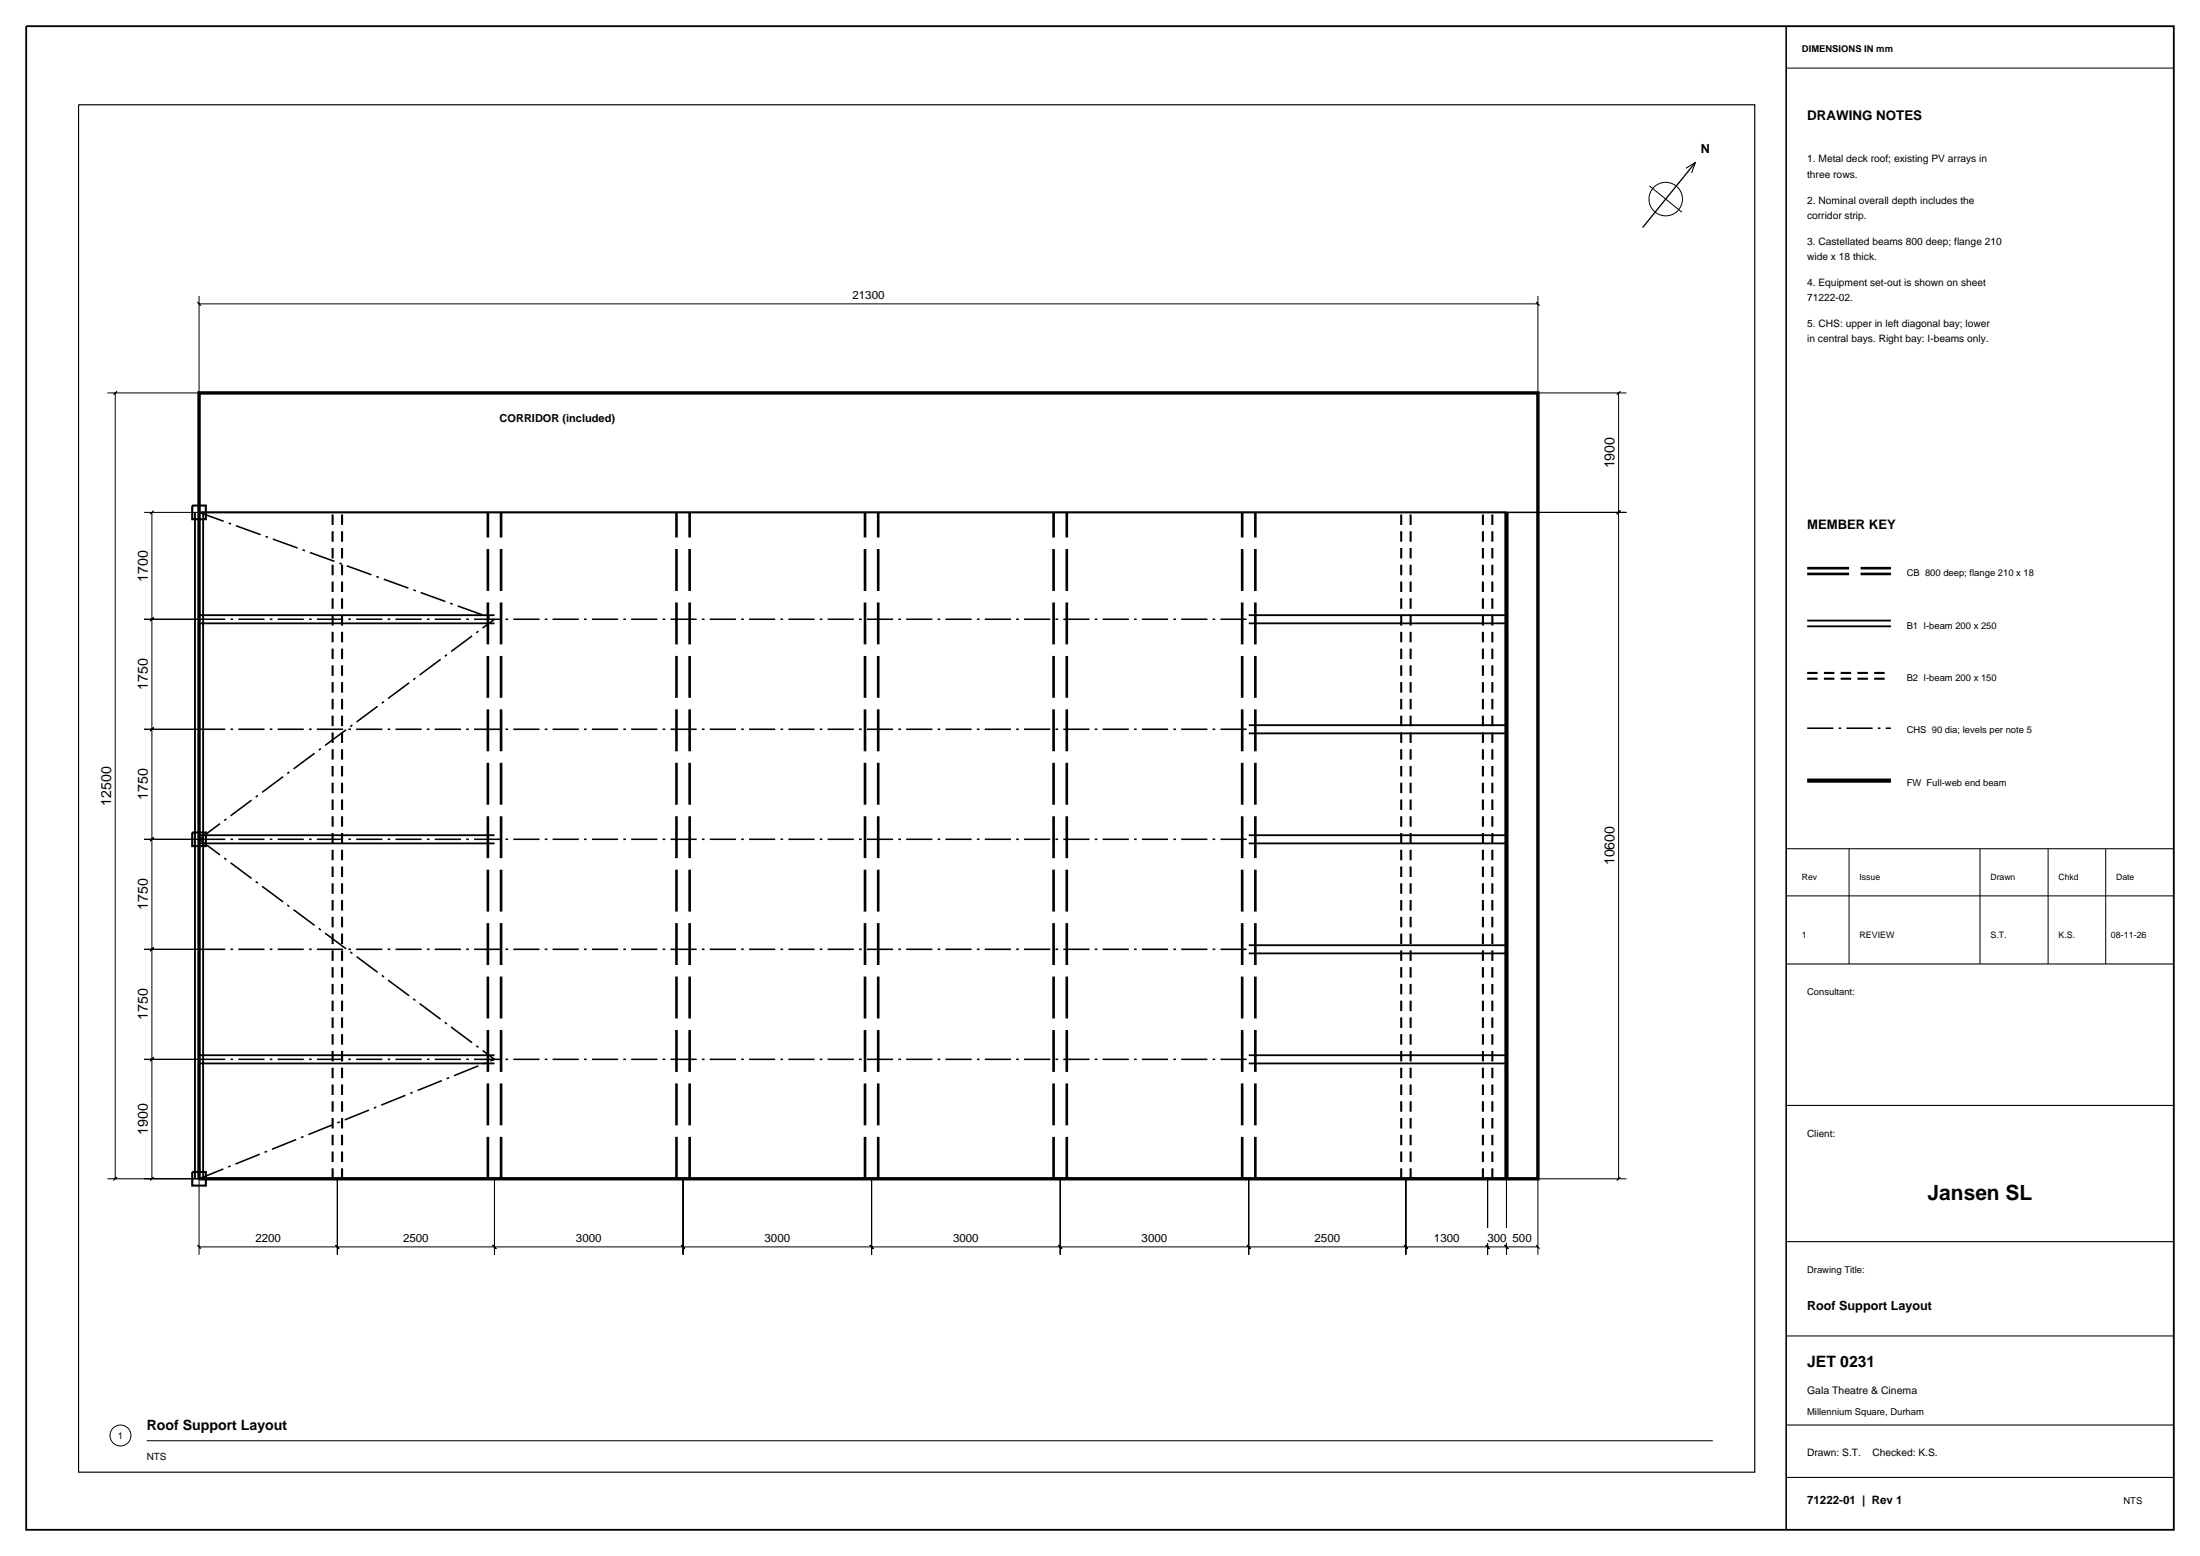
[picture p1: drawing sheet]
<svg xmlns="http://www.w3.org/2000/svg" width="420mm" height="297mm" viewBox="0 0 420 297" stroke-linecap="round" stroke-linejoin="round" font-family="sans-serif">
<g fill="none" stroke="#000" stroke-width=".19">
<path d="M341 13h74M314.9 35.5l6.2 5M37.7 57.7l.6 .7M38 56.5v18.5h-17.5M38 58h255.6M293.2 57.7l.7 .7M293.6 56.5v18.5h16.9M22 75v150M22.3 74.7l-.6 .7M309 75v150M309.4 74.7l-.7 .7M27.5 97.8h10.5"/>
<path d="M29 97.8v127.2M29.4 97.4l-.7 .7M293.6 97.8h16.9M309.4 97.4l-.7 .7M27.5 118.2h10.5M29.4 117.8l-.7 .7M27.5 139.2h10.5M29.4 138.8l-.7 .7M29.4 159.8l-.7 .7M27.5 160.2h10.5M353 162v22M378 162v22"/>
<path d="M391 162v22M402 162v22M27.5 181.2h10.5M29.4 180.9l-.7 .7M27.5 202.2h10.5M29.4 201.8l-.7 .7M20.5 225h17.5v14.5M22.3 224.7l-.6 .7M29.4 224.7l-.7 .7M37.7 237.7l.6 .7M38 238h255.6M64 237.7l.7 .7"/>
<path d="M64.4 225v14.5M94 237.7l.7 .7M94.4 225v14.5M130 237.7l.7 .7M130.4 225v14.5M166 237.7l.7 .7M166.4 225v14.5M202.1 237.7l.7 .7M202.4 225v14.5M238.1 237.7l.7 .7M238.4 225v14.5M268.1 237.7l.7 .7"/>
<path d="M268.4 225v14.5M283.6 237.7l.7 .7M284 225v14.5M287.2 237.7l.7 .7M287.6 225v14.5M293.2 237.7l.7 .7M309.4 224.7l-.7 .7M310.5 225h-16.9v14.5M28 275h299"/>
<circle cx="318" cy="38" r="3.2"/>
<circle cx="23" cy="274" r="2"/>
</g>
<g fill="none" stroke="#000" stroke-width=".35">
<path d="M5 5h410v287h-410zM37.2 97.8v127.2M38 97.8h249.6M38.8 97.8v127.2M38 119h56.4M38 117.4h56.4M238.4 119h49.2M238.4 117.4h49.2M345 118.5h16M345 119.6h16M238.4 140h49.2M238.4 138.4h49.2"/>
<path d="M38 159.4h56.4M238.4 159.4h49.2M38 161h56.4M238.4 161h49.2M238.4 182h49.2M238.4 180.4h49.2M38 203h56.4M38 201.4h56.4M238.4 203h49.2M238.4 201.4h49.2M38 225h249.6"/>
</g>
<path d="M15 20h320v261h-320z" fill="none" stroke="#000" stroke-width=".22"/>
<path d="M341 5v287M38 97.8h255.6" fill="none" stroke="#000" stroke-width=".3"/>
<path d="M345 108.5h16M345 109.5h16M93.1 225v-127.2M95.7 225v-127.2M129.1 225v-127.2M131.7 225v-127.2M165.1 225v-127.2M167.7 225v-127.2M201.1 225v-127.2M203.7 225v-127.2M237.1 225v-127.2M239.7 225v-127.2" fill="none" stroke="#000" stroke-width=".5" stroke-dasharray="8 2.2" stroke-linecap="butt"/>
<path d="M345 128.4h16M345 129.5h16M63.5 225v-127.2M65.3 225v-127.2M267.5 225v-127.2M269.3 225v-127.2M283.1 225v-127.2M284.9 225v-127.2" fill="none" stroke="#000" stroke-width=".4" stroke-dasharray="2 1.2" stroke-linecap="butt"/>
<path d="M38 97.8l56.4 20.4M38 118.2h200.4M38 139.2h200.4M345 139h16M38 160.2h200.4M38 160.2l56.4-42M38 160.2l56.4 42M38 181.2h200.4M38 202.2h200.4M38 225l56.4-22.8" fill="none" stroke="#000" stroke-width=".3" stroke-dasharray="5 1 .5 1" stroke-linecap="butt"/>
<path d="M287.6 97.8v127.2M345 149h16" fill="none" stroke="#000" stroke-width=".8" stroke-linecap="butt"/>
<path d="M321.9 32.1l1.8-1.1-.8 2M341 162h74M341 171h74M341 184h74M341 211h74M341 237h74M341 255h74M341 272h74M341 282h74" fill="none" stroke="#000" stroke-width=".2"/>
<path d="M38 75h255.6v150h-255.6z" fill="none" stroke="#000" stroke-width=".65" stroke-linecap="butt"/>
<path d="M36.7 96.5h2.6v2.6h-2.6zM36.7 158.9h2.6v2.6h-2.6zM36.7 223.7h2.6v2.6h-2.6z" fill="none" stroke="#000" stroke-width=".4"/>
<path d="M323.7 31l-10.1 12.4" fill="none" stroke="#000" stroke-width=".25"/>
<g fill="#fff">
<path d="M343.7 8h18v2.2h-18z"/>
<path d="M344.7 20.1h22.6v3.2h-22.6z"/>
<path d="M344.7 28.8h35v2.5h-35z"/>
<path d="M344.7 31.7h10.2v2.5h-10.2z"/>
<path d="M344.7 36.6h32.6v2.5h-32.6z"/>
<path d="M344.7 39.6h12v2.4h-12z"/>
<path d="M344.7 44.5h37.8v2.4h-37.8z"/>
<path d="M344.7 47.4h13.9v2.5h-13.9z"/>
<path d="M344.7 52.3h34.7v2.5h-34.7z"/>
<path d="M344.7 55.3h9.4v2.4h-9.4z"/>
<path d="M344.7 60.2h35.5v2.5h-35.5z"/>
<path d="M344.7 63.1h35.3v2.5h-35.3z"/>
<path d="M344.7 98.2h17.5v3h-17.5z"/>
<path d="M363.7 108h24.9v2.2h-24.9z"/>
<path d="M363.7 118h17.8v2.3h-17.8z"/>
<path d="M363.7 128h17.8v2.2h-17.8z"/>
<path d="M363.7 138h24.5v2.2h-24.5z"/>
<path d="M363.7 148h19.7v2.3h-19.7z"/>
<path d="M343.7 166.1h3.5v2.2h-3.5z"/>
<path d="M354.7 166.1h4.5v2.2h-4.5z"/>
<path d="M379.7 166.1h5.4v2.2h-5.4z"/>
<path d="M392.7 166.1h4.5v2.2h-4.5z"/>
<path d="M403.7 166.1h4.1v2.2h-4.1z"/>
<path d="M343.7 177.1h1.5v2.1h-1.5z"/>
<path d="M354.7 177.1h7.3v2.1h-7.3z"/>
<path d="M379.7 177.1h3.7v2.1h-3.7z"/>
<path d="M392.7 177.1h3.8v2.1h-3.8z"/>
<path d="M402.7 177.1h7.4v2.1h-7.4z"/>
<path d="M344.7 188h9.7v2.2h-9.7z"/>
<path d="M344.7 214.8h6v2.5h-6z"/>
<path d="M367.7 224.6h20.6v4.7h-20.6z"/>
<path d="M344.7 241h11.6v2.3h-11.6z"/>
<path d="M344.7 247.3h24.5v2.9h-24.5z"/>
<path d="M344.7 257.7h13.6v3.6h-13.6z"/>
<path d="M344.7 263.7h21.6v2.6h-21.6z"/>
<path d="M344.7 268h22.9v2.2h-22.9z"/>
<path d="M344.7 275.8h25.5v2.5h-25.5z"/>
<path d="M344.7 284.5h18.8v2.7h-18.8z"/>
<path d="M405.1 285h4.2v2.2h-4.2z"/>
<path d="M95.1 78.1h22.6v2.7h-22.6z"/>
<path d="M162.4 54.5h6.8v2.7h-6.8z"/>
<path d="M18.2 145.9h3.3v8.2h-3.3z"/>
<path d="M25.2 104.7h3.2v6.6h-3.2z"/>
<path d="M25.2 125.4h3.2v6.6h-3.2z"/>
<path d="M25.2 146.4h3.2v6.6h-3.2z"/>
<path d="M25.2 167.4h3.2v6.6h-3.2z"/>
<path d="M25.2 188.4h3.2v6.6h-3.2z"/>
<path d="M25.2 210.3h3.2v6.6h-3.2z"/>
<path d="M305.2 83.1h3.2v6.6h-3.2z"/>
<path d="M305.2 157.3h3.2v8.2h-3.2z"/>
<path d="M48.5 234.5h5.4v2.8h-5.4z"/>
<path d="M76.7 234.5h5.4v2.8h-5.4z"/>
<path d="M109.7 234.5h5.4v2.8h-5.4z"/>
<path d="M145.7 234.5h5.4v2.8h-5.4z"/>
<path d="M181.7 234.5h5.4v2.8h-5.4z"/>
<path d="M217.7 234.5h5.4v2.8h-5.4z"/>
<path d="M250.7 234.5h5.4v2.8h-5.4z"/>
<path d="M273.5 234.5h5.4v2.8h-5.4z"/>
<path d="M283.7 234.5h4.2v2.8h-4.2z"/>
<path d="M288.5 234.5h4.2v2.8h-4.2z"/>
<path d="M324.4 26.6h2.3v2.9h-2.3z"/>
<path d="M22.2 272.7h1.6v2.2h-1.6z"/>
<path d="M27.7 270h27.4v3.3h-27.4z"/>
<path d="M27.7 276.4h4.4v2.4h-4.4z"/>
</g>
<text font-size="4" x="368" y="229">Jansen SL</text>
<text font-size="3" x="345" y="261">JET 0231</text>
<g font-size="2.7">
<text x="308.2" y="89.4" transform="rotate(-90 308.2 89.4)">1900</text>
<text x="28.2" y="111" transform="rotate(-90 28.2 111)">1700</text>
<text x="28.2" y="131.7" transform="rotate(-90 28.2 131.7)">1750</text>
<text x="21.2" y="153.8" transform="rotate(-90 21.2 153.8)">12500</text>
<text x="28.2" y="152.7" transform="rotate(-90 28.2 152.7)">1750</text>
<text x="308.2" y="165.2" transform="rotate(-90 308.2 165.2)">10600</text>
<text x="28.2" y="173.7" transform="rotate(-90 28.2 173.7)">1750</text>
<text x="28.2" y="194.7" transform="rotate(-90 28.2 194.7)">1750</text>
<text x="28.2" y="216.6" transform="rotate(-90 28.2 216.6)">1900</text>
<text x="28" y="273">Roof Support Layout</text>
</g>
<g font-size="2.5">
<text x="345" y="23">DRAWING NOTES</text>
<text x="345" y="101">MEMBER KEY</text>
</g>
<g font-size="2.4">
<text x="324.7" y="29.3">N</text>
<text x="345" y="250">Roof Support Layout</text>
</g>
<g font-size="2.2">
<text x="162.7" y="57">21300</text>
<text x="48.8" y="237">2200</text>
<text x="77" y="237">2500</text>
<text x="110" y="237">3000</text>
<text x="146" y="237">3000</text>
<text x="182" y="237">3000</text>
<text x="218" y="237">3000</text>
<text x="251" y="237">2500</text>
<text x="273.8" y="237">1300</text>
<text x="284" y="237">300</text>
<text x="288.8" y="237">500</text>
<text x="345" y="287">71222-01 | Rev 1</text>
</g>
<text font-size="2.1" x="95.4" y="80.5">CORRIDOR (included)</text>
<g font-size="2">
<text x="345" y="31">1. Metal deck roof; existing PV arrays in</text>
<text x="345" y="33.9">three rows.</text>
<text x="345" y="38.8">2. Nominal overall depth includes the</text>
<text x="345" y="41.8">corridor strip.</text>
<text x="345" y="46.7">3. Castellated beams 800 deep; flange 210</text>
<text x="345" y="49.6">wide x 18 thick.</text>
<text x="345" y="54.6">4. Equipment set-out is shown on sheet</text>
<text x="345" y="57.5">71222-02.</text>
<text x="345" y="62.4">5. CHS: upper in left diagonal bay; lower</text>
<text x="345" y="65.3">in central bays. Right bay: I-beams only.</text>
<text x="345" y="266">Gala Theatre &amp; Cinema</text>
<text x="345" y="278">Drawn: S.T.</text>
<text x="357.5" y="278">Checked: K.S.</text>
</g>
<g font-size="1.9">
<text x="345" y="217">Client:</text>
<text x="28" y="278.6">NTS</text>
</g>
<g font-size="1.8">
<text x="344" y="10">DIMENSIONS IN mm</text>
<text x="364" y="110">CB 800 deep; flange 210 x 18</text>
<text x="364" y="120">B1 I-beam 200 x 250</text>
<text x="364" y="130">B2 I-beam 200 x 150</text>
<text x="364" y="140">CHS 90 dia; levels per note 5</text>
<text x="364" y="150">FW Full-web end beam</text>
<text x="345" y="190">Consultant:</text>
<text x="345" y="243">Drawing Title:</text>
<text x="22.5" y="274.7">1</text>
<text x="345" y="270">Millennium Square, Durham</text>
<text x="405.4" y="287">NTS</text>
</g>
<g font-size="1.7">
<text x="344" y="168">Rev</text>
<text x="355" y="168">Issue</text>
<text x="380" y="168">Drawn</text>
<text x="393" y="168">Chkd</text>
<text x="404" y="168">Date</text>
<text x="344" y="179">1</text>
<text x="355" y="179">REVIEW</text>
<text x="380" y="179">S.T.</text>
<text x="393" y="179">K.S.</text>
<text x="403" y="179">08-11-26</text>
</g>
</svg>
